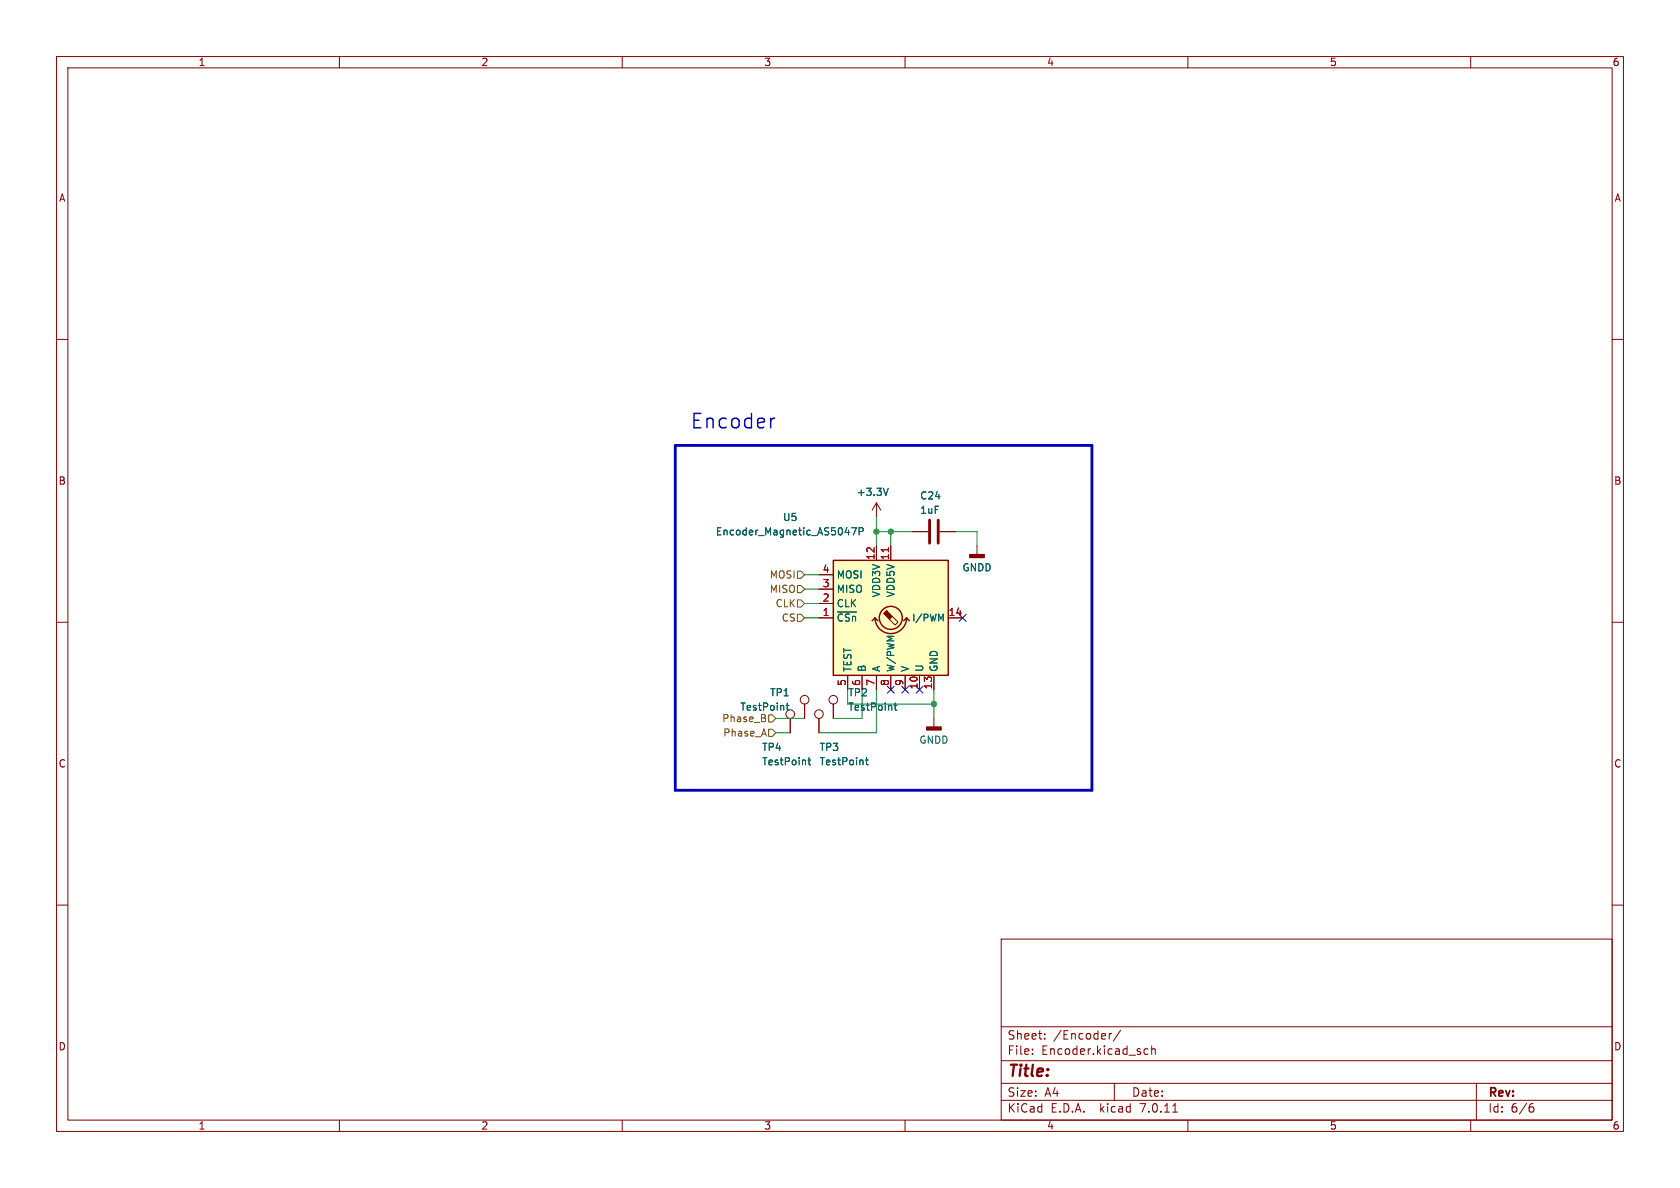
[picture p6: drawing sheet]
(kicad_sch (version 20230121) (generator eeschema)

 (paper "A4")

 (lib_symbols
  (symbol "Connector:TestPoint" (pin_numbers hide) (pin_names (offset 0.762) hide) (in_bom yes) (on_board yes)
   (property "Reference" "TP" (at 0 6.858 0) (effects (font (size 1.27 1.27))))
   (property "Value" "TestPoint" (at 0 5.08 0) (effects (font (size 1.27 1.27))))
   (property "Footprint" "" (at 5.08 0 0) (effects (font (size 1.27 1.27)) hide))
   (property "Datasheet" "~" (at 5.08 0 0) (effects (font (size 1.27 1.27)) hide))
   (symbol "TestPoint_0_1"
    (circle (center 0 3.302) (radius 0.762) (stroke (width 0) (type default)) (fill (type none))))
   (symbol "TestPoint_1_1"
    (pin passive line (at 0 0 90) (length 2.54) (name "1" (effects (font (size 1.27 1.27)))) (number "1" (effects (font (size 1.27 1.27)))))))
  (symbol "Device:C" (pin_numbers hide) (pin_names (offset 0.254)) (in_bom yes) (on_board yes)
   (property "Reference" "C" (at 0.635 2.54 0) (effects (font (size 1.27 1.27)) (justify left)))
   (property "Value" "C" (at 0.635 -2.54 0) (effects (font (size 1.27 1.27)) (justify left)))
   (property "Footprint" "" (at 0.9652 -3.81 0) (effects (font (size 1.27 1.27)) hide))
   (property "Datasheet" "~" (at 0 0 0) (effects (font (size 1.27 1.27)) hide))
   (symbol "C_0_1"
    (polyline (pts (xy -2.032 -0.762) (xy 2.032 -0.762)) (stroke (width 0.508) (type default)) (fill (type none)))
    (polyline (pts (xy -2.032 0.762) (xy 2.032 0.762)) (stroke (width 0.508) (type default)) (fill (type none))))
   (symbol "C_1_1"
    (pin passive line (at 0 3.81 270) (length 2.794) (name "~" (effects (font (size 1.27 1.27)))) (number "1" (effects (font (size 1.27 1.27)))))
    (pin passive line (at 0 -3.81 90) (length 2.794) (name "~" (effects (font (size 1.27 1.27)))) (number "2" (effects (font (size 1.27 1.27)))))))
  (symbol "MyLibrary:Encoder_Magnetic_AS5047P" (in_bom yes) (on_board yes)
   (property "Reference" "U" (at -10.16 11.43 0) (effects (font (size 1.27 1.27)) (justify left)))
   (property "Value" "Encoder_Magnetic_AS5047P" (at 10.16 11.43 0) (effects (font (size 1.27 1.27)) (justify right)))
   (property "Footprint" "Package_SO:TSSOP-14_4.4x5mm_P0.65mm" (at 0 -19.05 0) (effects (font (size 1.27 1.27)) hide))
   (property "Datasheet" "https://ams.com/documents/20143/36005/AS5048_DS000298_4-00.pdf" (at -54.61 40.64 0) (effects (font (size 1.27 1.27)) hide))
   (symbol "Encoder_Magnetic_AS5047P_0_1"
    (rectangle (start -10.16 10.16) (end 10.16 -10.16) (stroke (width 0.254) (type default)) (fill (type background)))
    (arc (start -2.794 0) (mid 0 -2.7819) (end 2.794 0) (stroke (width 0.254) (type default)) (fill (type none)))
    (polyline (pts (xy -2.794 0) (xy -3.302 -0.508)) (stroke (width 0.254) (type default)) (fill (type none)))
    (polyline (pts (xy -2.794 0) (xy -2.286 -0.508)) (stroke (width 0.254) (type default)) (fill (type none)))
    (polyline (pts (xy 2.794 0) (xy 2.286 -0.508)) (stroke (width 0.254) (type default)) (fill (type none)))
    (polyline (pts (xy 2.794 0) (xy 3.302 -0.508)) (stroke (width 0.254) (type default)) (fill (type none))))
   (symbol "Encoder_Magnetic_AS5047P_1_1"
    (polyline (pts (xy 0.254 0.254) (xy 1.27 -0.762) (xy 0.762 -1.27) (xy -0.254 -0.254)) (stroke (width 0) (type default)) (fill (type none)))
    (polyline (pts (xy -0.762 1.27) (xy 0.254 0.254) (xy -0.254 -0.254) (xy -1.27 0.762) (xy -1.016 1.016) (xy -0.762 1.27) (xy -0.635 1.143)) (stroke (width 0) (type default)) (fill (type outline)))
    (circle (center 0 0) (radius 2.032) (stroke (width 0.254) (type default)) (fill (type none)))
    (pin input line (at -12.7 0 0) (length 2.54) (name "~{CSn}" (effects (font (size 1.27 1.27)))) (number "1" (effects (font (size 1.27 1.27)))))
    (pin passive line (at 5.08 -12.7 90) (length 2.54) (name "U" (effects (font (size 1.27 1.27)))) (number "10" (effects (font (size 1.27 1.27)))))
    (pin power_in line (at 0 12.7 270) (length 2.54) (name "VDD5V" (effects (font (size 1.27 1.27)))) (number "11" (effects (font (size 1.27 1.27)))))
    (pin power_in line (at -2.54 12.7 270) (length 2.54) (name "VDD3V" (effects (font (size 1.27 1.27)))) (number "12" (effects (font (size 1.27 1.27)))))
    (pin power_in line (at 7.62 -12.7 90) (length 2.54) (name "GND" (effects (font (size 1.27 1.27)))) (number "13" (effects (font (size 1.27 1.27)))))
    (pin output line (at 12.7 0 180) (length 2.54) (name "I/PWM" (effects (font (size 1.2 1.2)))) (number "14" (effects (font (size 1.27 1.27)))))
    (pin input line (at -12.7 2.54 0) (length 2.54) (name "CLK" (effects (font (size 1.27 1.27)))) (number "2" (effects (font (size 1.27 1.27)))))
    (pin output line (at -12.7 5.08 0) (length 2.54) (name "MISO" (effects (font (size 1.27 1.27)))) (number "3" (effects (font (size 1.27 1.27)))))
    (pin input line (at -12.7 7.62 0) (length 2.54) (name "MOSI" (effects (font (size 1.27 1.27)))) (number "4" (effects (font (size 1.27 1.27)))))
    (pin passive line (at -7.62 -12.7 90) (length 2.54) (name "TEST" (effects (font (size 1.27 1.27)))) (number "5" (effects (font (size 1.27 1.27)))))
    (pin passive line (at -5.08 -12.7 90) (length 2.54) (name "B" (effects (font (size 1.27 1.27)))) (number "6" (effects (font (size 1.27 1.27)))))
    (pin passive line (at -2.54 -12.7 90) (length 2.54) (name "A" (effects (font (size 1.27 1.27)))) (number "7" (effects (font (size 1.27 1.27)))))
    (pin passive line (at 0 -12.7 90) (length 2.54) (name "W/PWM" (effects (font (size 1.2 1.2)))) (number "8" (effects (font (size 1.27 1.27)))))
    (pin passive line (at 2.54 -12.7 90) (length 2.54) (name "V" (effects (font (size 1.27 1.27)))) (number "9" (effects (font (size 1.27 1.27)))))))
  (symbol "power:+3.3V" (power) (pin_names (offset 0)) (in_bom yes) (on_board yes)
   (property "Reference" "#PWR" (at 0 -3.81 0) (effects (font (size 1.27 1.27)) hide))
   (property "Value" "+3.3V" (at 0 3.556 0) (effects (font (size 1.27 1.27))))
   (property "Footprint" "" (at 0 0 0) (effects (font (size 1.27 1.27)) hide))
   (property "Datasheet" "" (at 0 0 0) (effects (font (size 1.27 1.27)) hide))
   (symbol "+3.3V_0_1"
    (polyline (pts (xy -0.762 1.27) (xy 0 2.54)) (stroke (width 0) (type default)) (fill (type none)))
    (polyline (pts (xy 0 0) (xy 0 2.54)) (stroke (width 0) (type default)) (fill (type none)))
    (polyline (pts (xy 0 2.54) (xy 0.762 1.27)) (stroke (width 0) (type default)) (fill (type none))))
   (symbol "+3.3V_1_1"
    (pin power_in line (at 0 0 90) (length 0) hide (name "+3.3V" (effects (font (size 1.27 1.27)))) (number "1" (effects (font (size 1.27 1.27)))))))
  (symbol "power:GNDD" (power) (pin_names (offset 0)) (in_bom yes) (on_board yes)
   (property "Reference" "#PWR" (at 0 -6.35 0) (effects (font (size 1.27 1.27)) hide))
   (property "Value" "GNDD" (at 0 -3.175 0) (effects (font (size 1.27 1.27))))
   (property "Footprint" "" (at 0 0 0) (effects (font (size 1.27 1.27)) hide))
   (property "Datasheet" "" (at 0 0 0) (effects (font (size 1.27 1.27)) hide))
   (symbol "GNDD_0_1"
    (rectangle (start -1.27 -1.524) (end 1.27 -2.032) (stroke (width 0.254) (type default)) (fill (type outline)))
    (polyline (pts (xy 0 0) (xy 0 -1.524)) (stroke (width 0) (type default)) (fill (type none))))
   (symbol "GNDD_1_1"
    (pin power_in line (at 0 0 270) (length 0) hide (name "GNDD" (effects (font (size 1.27 1.27)))) (number "1" (effects (font (size 1.27 1.27))))))))

 (junction (at 154.94 93.98) (diameter 0) (color 0 0 0 0))
 (junction (at 165.1 124.46) (diameter 0) (color 0 0 0 0))
 (junction (at 157.48 93.98) (diameter 0) (color 0 0 0 0))

 (no_connect (at 160.02 121.92))
 (no_connect (at 170.18 109.22))
 (no_connect (at 157.48 121.92))
 (no_connect (at 162.56 121.92))

 (wire (pts (xy 137.16 129.54) (xy 139.7 129.54)) (stroke (width 0) (type default)))
 (wire (pts (xy 157.48 93.98) (xy 161.29 93.98)) (stroke (width 0) (type default)))
 (polyline (pts (xy 119.38 78.74) (xy 119.38 139.7)) (stroke (width 0.5) (type solid)))

 (wire (pts (xy 165.1 127) (xy 165.1 124.46)) (stroke (width 0) (type default)))
 (wire (pts (xy 142.24 101.6) (xy 144.78 101.6)) (stroke (width 0) (type default)))
 (wire (pts (xy 154.94 93.98) (xy 154.94 96.52)) (stroke (width 0) (type default)))
 (wire (pts (xy 137.16 127) (xy 142.24 127)) (stroke (width 0) (type default)))
 (wire (pts (xy 152.4 127) (xy 152.4 121.92)) (stroke (width 0) (type default)))
 (polyline (pts (xy 119.38 78.74) (xy 193.04 78.74)) (stroke (width 0.5) (type solid)))

 (wire (pts (xy 142.24 109.22) (xy 144.78 109.22)) (stroke (width 0) (type default)))
 (wire (pts (xy 142.24 106.68) (xy 144.78 106.68)) (stroke (width 0) (type default)))
 (polyline (pts (xy 119.38 139.7) (xy 193.04 139.7)) (stroke (width 0.5) (type solid)))

 (wire (pts (xy 168.91 93.98) (xy 172.72 93.98)) (stroke (width 0) (type default)))
 (wire (pts (xy 154.94 93.98) (xy 157.48 93.98)) (stroke (width 0) (type default)))
 (wire (pts (xy 142.24 104.14) (xy 144.78 104.14)) (stroke (width 0) (type default)))
 (wire (pts (xy 157.48 96.52) (xy 157.48 93.98)) (stroke (width 0) (type default)))
 (wire (pts (xy 172.72 93.98) (xy 172.72 96.52)) (stroke (width 0) (type default)))
 (polyline (pts (xy 193.04 139.7) (xy 193.04 78.74)) (stroke (width 0.5) (type solid)))

 (wire (pts (xy 165.1 121.92) (xy 165.1 124.46)) (stroke (width 0) (type default)))
 (wire (pts (xy 149.86 124.46) (xy 165.1 124.46)) (stroke (width 0) (type default)))
 (wire (pts (xy 147.32 127) (xy 152.4 127)) (stroke (width 0) (type default)))
 (wire (pts (xy 144.78 129.54) (xy 154.94 129.54)) (stroke (width 0) (type default)))
 (wire (pts (xy 149.86 121.92) (xy 149.86 124.46)) (stroke (width 0) (type default)))
 (wire (pts (xy 154.94 91.44) (xy 154.94 93.98)) (stroke (width 0) (type default)))
 (wire (pts (xy 154.94 129.54) (xy 154.94 121.92)) (stroke (width 0) (type default)))

 (text "Encoder" (at 121.92 76.2 0) (effects (font (size 2.54 2.54) (thickness 0.254) bold) (justify left bottom)))

 (hierarchical_label "CS" (shape input) (at 142.24 109.22 180) (fields_autoplaced) (effects (font (size 1.27 1.27)) (justify right)))
 (hierarchical_label "MOSI" (shape input) (at 142.24 101.6 180) (fields_autoplaced) (effects (font (size 1.27 1.27)) (justify right)))
 (hierarchical_label "CLK" (shape input) (at 142.24 106.68 180) (fields_autoplaced) (effects (font (size 1.27 1.27)) (justify right)))
 (hierarchical_label "MISO" (shape input) (at 142.24 104.14 180) (fields_autoplaced) (effects (font (size 1.27 1.27)) (justify right)))
 (hierarchical_label "Phase_A" (shape input) (at 137.16 129.54 180) (fields_autoplaced) (effects (font (size 1.27 1.27)) (justify right)))
 (hierarchical_label "Phase_B" (shape input) (at 137.16 127 180) (fields_autoplaced) (effects (font (size 1.27 1.27)) (justify right)))

 (symbol (lib_id "power:GNDD") (at 165.1 127 0) (unit 1) (in_bom yes) (on_board yes) (dnp no) (fields_autoplaced)
  (property "Reference" "#PWR058" (at 165.1 133.35 0) (effects (font (size 1.27 1.27)) hide))
  (property "Value" "GNDD" (at 165.1 130.81 0) (effects (font (size 1.27 1.27))))
  (property "Footprint" "" (at 165.1 127 0) (effects (font (size 1.27 1.27)) hide))
  (property "Datasheet" "" (at 165.1 127 0) (effects (font (size 1.27 1.27)) hide)) (pin "1")
  (instances (project "BLDC_Ver1" (path "" (reference "#PWR058") (unit 1))) (project "Control" (path "" (reference "#PWR061") (unit 1))) (project "MD" (path "" (reference "#PWR058") (unit 1)))))

 (symbol (lib_id "Connector:TestPoint") (at 142.24 127 0) (mirror y) (unit 1) (in_bom yes) (on_board yes) (dnp no)
  (property "Reference" "TP1" (at 139.7 122.428 0) (effects (font (size 1.27 1.27)) (justify left)))
  (property "Value" "TestPoint" (at 139.7 124.968 0) (effects (font (size 1.27 1.27)) (justify left)))
  (property "Footprint" "TestPoint:TestPoint_Pad_1.0x1.0mm" (at 137.16 127 0) (effects (font (size 1.27 1.27)) hide))
  (property "Datasheet" "~" (at 137.16 127 0) (effects (font (size 1.27 1.27)) hide)) (pin "1")
  (instances (project "Control" (path "" (reference "TP1") (unit 1)))))

 (symbol (lib_id "power:GNDD") (at 172.72 96.52 0) (unit 1) (in_bom yes) (on_board yes) (dnp no) (fields_autoplaced)
  (property "Reference" "#PWR059" (at 172.72 102.87 0) (effects (font (size 1.27 1.27)) hide))
  (property "Value" "GNDD" (at 172.72 100.33 0) (effects (font (size 1.27 1.27))))
  (property "Footprint" "" (at 172.72 96.52 0) (effects (font (size 1.27 1.27)) hide))
  (property "Datasheet" "" (at 172.72 96.52 0) (effects (font (size 1.27 1.27)) hide)) (pin "1")
  (instances (project "BLDC_Ver1" (path "" (reference "#PWR059") (unit 1))) (project "Control" (path "" (reference "#PWR062") (unit 1))) (project "MD" (path "" (reference "#PWR059") (unit 1)))))

 (symbol (lib_id "Connector:TestPoint") (at 147.32 127 0) (unit 1) (in_bom yes) (on_board yes) (dnp no) (fields_autoplaced)
  (property "Reference" "TP2" (at 149.86 122.428 0) (effects (font (size 1.27 1.27)) (justify left)))
  (property "Value" "TestPoint" (at 149.86 124.968 0) (effects (font (size 1.27 1.27)) (justify left)))
  (property "Footprint" "TestPoint:TestPoint_Pad_1.0x1.0mm" (at 152.4 127 0) (effects (font (size 1.27 1.27)) hide))
  (property "Datasheet" "~" (at 152.4 127 0) (effects (font (size 1.27 1.27)) hide)) (pin "1")
  (instances (project "Control" (path "" (reference "TP2") (unit 1)))))

 (symbol (lib_id "Connector:TestPoint") (at 139.7 129.54 0) (unit 1) (in_bom yes) (on_board yes) (dnp no)
  (property "Reference" "TP4" (at 134.62 132.08 0) (effects (font (size 1.27 1.27)) (justify left)))
  (property "Value" "TestPoint" (at 134.62 134.62 0) (effects (font (size 1.27 1.27)) (justify left)))
  (property "Footprint" "TestPoint:TestPoint_Pad_1.0x1.0mm" (at 144.78 129.54 0) (effects (font (size 1.27 1.27)) hide))
  (property "Datasheet" "~" (at 144.78 129.54 0) (effects (font (size 1.27 1.27)) hide)) (pin "1")
  (instances (project "Control" (path "" (reference "TP4") (unit 1)))))

 (symbol (lib_id "Device:C") (at 165.1 93.98 270) (mirror x) (unit 1) (in_bom yes) (on_board yes) (dnp no)
  (property "Reference" "C22" (at 162.56 87.63 90) (effects (font (size 1.27 1.27)) (justify left)))
  (property "Value" "1uF" (at 162.56 90.17 90) (effects (font (size 1.27 1.27)) (justify left)))
  (property "Footprint" "Capacitor_SMD:C_0402_1005Metric" (at 161.29 93.0148 0) (effects (font (size 1.27 1.27)) hide))
  (property "Datasheet" "~" (at 165.1 93.98 0) (effects (font (size 1.27 1.27)) hide)) (pin "1") (pin "2")
  (instances (project "BLDC_Ver1" (path "" (reference "C22") (unit 1))) (project "Control" (path "" (reference "C24") (unit 1))) (project "MD" (path "" (reference "C22") (unit 1)))))

 (symbol (lib_id "power:+3.3V") (at 154.94 91.44 0) (unit 1) (in_bom yes) (on_board yes) (dnp no)
  (property "Reference" "#PWR057" (at 154.94 95.25 0) (effects (font (size 1.27 1.27)) hide))
  (property "Value" "+3.3V" (at 154.305 86.995 0) (effects (font (size 1.27 1.27))))
  (property "Footprint" "" (at 154.94 91.44 0) (effects (font (size 1.27 1.27)) hide))
  (property "Datasheet" "" (at 154.94 91.44 0) (effects (font (size 1.27 1.27)) hide)) (pin "1")
  (instances (project "BLDC_Ver1" (path "" (reference "#PWR057") (unit 1))) (project "Control" (path "" (reference "#PWR060") (unit 1))) (project "MD" (path "" (reference "#PWR057") (unit 1)))))

 (symbol (lib_id "Connector:TestPoint") (at 144.78 129.54 0) (unit 1) (in_bom yes) (on_board yes) (dnp no)
  (property "Reference" "TP3" (at 144.78 132.08 0) (effects (font (size 1.27 1.27)) (justify left)))
  (property "Value" "TestPoint" (at 144.78 134.62 0) (effects (font (size 1.27 1.27)) (justify left)))
  (property "Footprint" "TestPoint:TestPoint_Pad_1.0x1.0mm" (at 149.86 129.54 0) (effects (font (size 1.27 1.27)) hide))
  (property "Datasheet" "~" (at 149.86 129.54 0) (effects (font (size 1.27 1.27)) hide)) (pin "1")
  (instances (project "Control" (path "" (reference "TP3") (unit 1)))))

 (symbol (lib_id "MyLibrary:Encoder_Magnetic_AS5047P") (at 157.48 109.22 0) (unit 1) (in_bom yes) (on_board yes) (dnp no)
  (property "Reference" "U5" (at 139.7 91.44 0) (effects (font (size 1.27 1.27))))
  (property "Value" "Encoder_Magnetic_AS5047P" (at 139.7 93.98 0) (effects (font (size 1.27 1.27))))
  (property "Footprint" "Package_SO:TSSOP-14_4.4x5mm_P0.65mm" (at 157.48 128.27 0) (effects (font (size 1.27 1.27)) hide))
  (property "Datasheet" "https://ams.com/documents/20143/36005/AS5048_DS000298_4-00.pdf" (at 102.87 68.58 0) (effects (font (size 1.27 1.27)) hide)) (pin "14") (pin "4") (pin "1") (pin "12") (pin "6") (pin "8") (pin "9") (pin "7") (pin "2") (pin "11") (pin "13") (pin "3") (pin "5") (pin "10")
  (instances (project "BLDC_Ver1" (path "" (reference "U5") (unit 1))) (project "Control" (path "" (reference "U5") (unit 1))) (project "MD" (path "" (reference "U5") (unit 1))))))
